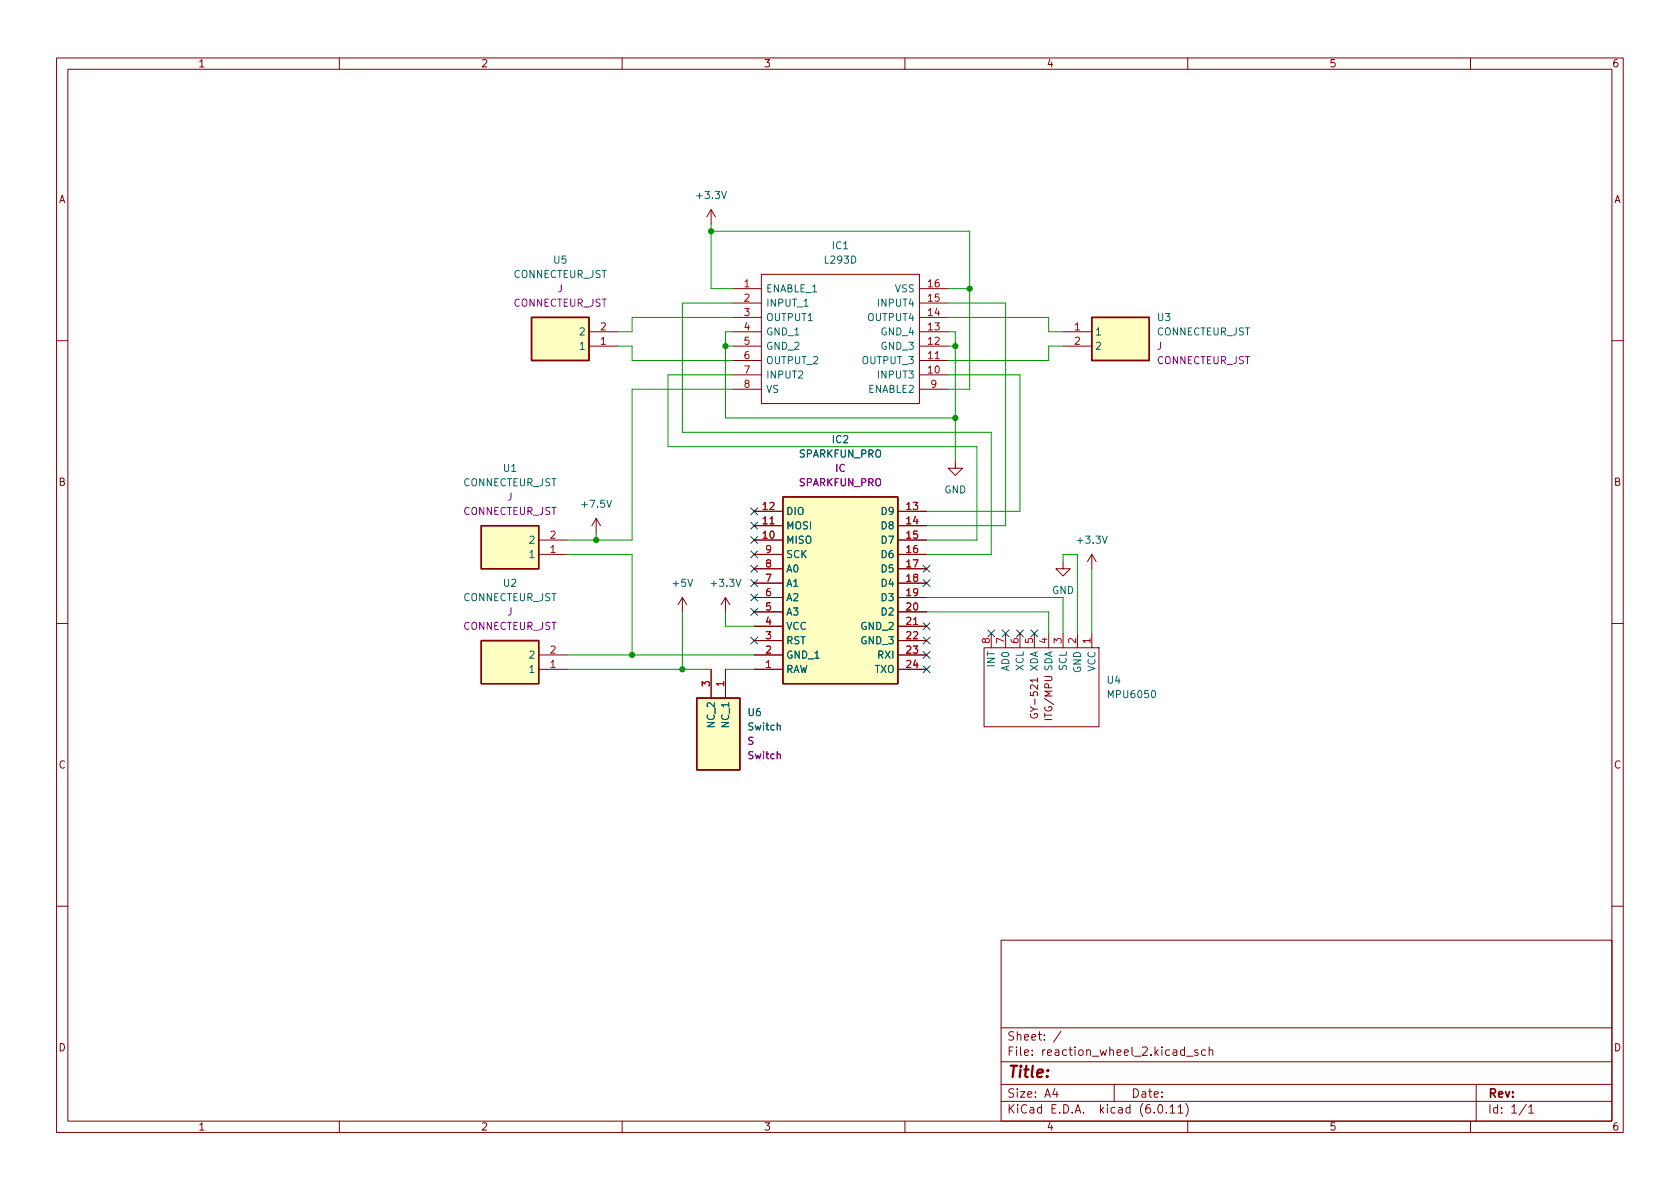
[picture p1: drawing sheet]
<svg xmlns="http://www.w3.org/2000/svg" width="297mm" height="210mm" viewBox="0 0 297 210" stroke-linecap="round" stroke-linejoin="round" font-family="sans-serif">
<g fill="none" stroke="#840000" stroke-width=".18">
<path d="M10 10.2h277v190.1h-277zM12 12.2h273v186.1h-273zM60 10.2v2M110 10.2v2M160 10.2v2M210 10.2v2M260 10.2v2M125.7 37.1l-.7 1.2M125.7 37.1v2.5M125.7 37.1l.8 1.2M104.1 58.7h5.1M129.5 58.7h5.1"/>
<path d="M129.5 51h5.1M129.5 56.1h5.1M129.5 53.6h5.1M134.6 48.5h28v22.9h-28zM162.6 58.7h5M162.6 51h5M162.6 56.1h5M162.6 53.6h5M188 58.7h5M10 60.2h2M104.1 61.2h5.1M129.5 61.2h5.1"/>
<path d="M129.5 66.3h5.1M129.5 63.7h5.1M129.5 68.8h5.1M162.6 61.2h5M162.6 66.3h5M162.6 63.7h5M162.6 68.8h5M188 61.2h5M285 60.2h2M95.2 95.5h5.1M95.2 98h5.1M105.4 91.7l-.8 1.3"/>
<path d="M105.4 91.7v2.5M105.4 91.7l.8 1.3M133.3 95.5h5.1M133.3 93h5.1M133.3 90.4h5.1M133.3 98h5.1M158.7 95.5h5.1M158.7 93h5.1M158.7 90.4h5.1M158.7 98h5.1M168.9 81.5v1.3h1.3l-1.3 1.3-1.3-1.3h1.3M188 99.3v1.3h1.2l-1.2 1.2-1.3-1.2h1.3"/>
<path d="M193 98l-.7 1.3M193 98v2.6M193 98l.8 1.3M10 110.2h2M95.2 118.4h5.1M95.2 115.8h5.1M120.6 105.7l-.7 1.2M120.6 105.7v2.5M120.6 105.7l.8 1.2M125.7 118.4v5M128.3 105.7l-.8 1.2M128.3 105.7v2.5"/>
<path d="M128.3 118.4v5M128.3 105.7l.7 1.2M133.3 118.4h5.1M133.3 115.8h5.1M133.3 100.6h5.1M133.3 103.1h5.1M133.3 105.7h5.1M133.3 108.2h5.1M133.3 110.7h5.1M133.3 113.3h5.1M158.7 118.4h5.1M158.7 115.8h5.1"/>
<path d="M158.7 100.6h5.1M158.7 103.1h5.1M158.7 105.7h5.1M158.7 108.2h5.1M158.7 110.7h5.1M158.7 113.3h5.1M174 114.5h20.3v14h-20.3zM175.3 112v2.5M177.8 112v2.5M180.3 112v2.5M182.9 112v2.5M183.5 119.9v.7"/>
<path d="M184.7 119.6h1.1l.2 .3-.1 .3-.1 .2h-1.1M185.4 112v2.5M188 112v2.5M190.5 112v2.5M193 112v2.5M285 110.2h2M183.5 120.3h-1.3l.3 .3M10 160.2h2M177 166.3h108v32h-108zM285 160.2h2M60 198.3v2M110 198.3v2"/>
<path d="M160 198.3v2M177 194.8h108M177 191.8h108M177 187.8h108M177 181.8h108M182.5 186.5v.1M182.5 185.7v.1M184.6 183.8v.1M184.6 183v.1M187.6 182.4l-1.3 1.9M197 191.8v3M209.6 195.1a1.72 1.72 0 0 1 0 2.3"/>
<path d="M210 198.3v2M211.8 185.7l-.4-.1-.2 .2 .1 .3 .5 .1v.4h-.6M213.1 185.7l-.4-.1-.3 .3v.4l.2 .3h.5M213.8 185.8l.2-.2 .4 .1v.9M213.8 185.1v1.5M260 198.3v2M261 191.8v6.5M270.3 195.8l.4-.5v1.5M270.3 196.8h.9"/>
</g>
<g fill="#ffffc2" stroke="#ffffc2" stroke-width=".18">
<path d="M85.1 113.3h10.1v7.6h-10.1z"/>
<path d="M94 56.1h10.1v7.6h-10.1z"/>
<path d="M138.4 87.9h20.3v33h-20.3z"/>
<path d="M193 56.1h10.2v7.6h-10.2z"/>
<path d="M123.2 123.4h7.6v12.7h-7.6z"/>
<path d="M85.1 93h10.1v7.6h-10.1z"/>
</g>
<path d="M94 56.1h10.1v7.6h-10.1zM193 56.1h10.2v7.6h-10.2zM85.1 93h10.1v7.6h-10.1zM138.4 87.9h20.3v33h-20.3zM85.1 113.3h10.1v7.6h-10.1zM123.2 123.4h7.6v12.7h-7.6z" fill="none" stroke="#840000" stroke-width=".25"/>
<path d="M165.3 63.4h.8M136.1 92.6h.8M161.5 110.4h.8" fill="none" stroke="#a90000" stroke-width=".18"/>
<path d="M127.6 33.8l.4 1.3 .5-1.3M150.6 45.3a.64 .64 0 0 1 .7 .6 .64 .64 0 0 1-.7 .6zM107.3 88.5l.4 1.2 .4-1.2M194.9 94.8l.4 1.3 .5-1.3M121.6 102.4l.4 1.3 .5-1.3M130.1 102.4l.5 1.3 .4-1.3M137.4 128.4l.2-.2 .3 .1 .1 .8M203.7 122.2l.2-.1a.68 .68 0 0 1 .4 .6 .68 .68 0 0 1-.4 .7l-.2-.1-.1-.4z" fill="none" stroke="#006464" stroke-width=".18"/>
<path d="M137.4 133.4l.2-.1 .3 .1 .1 .8" fill="none" stroke="#840084" stroke-width=".18"/>
<g fill="none" stroke="#009600" stroke-width=".18">
<path d="M125.7 39.6v11.4h3.8M125.7 40.9h45.7v27.9h-3.8M129.5 56.1h-17.7v2.6h-2.6M129.5 58.7h-1.2v15.2h40.6M129.5 53.6h-8.9v22.8h54.7v21.6h-11.5M167.6 56.1h17.8v2.6h2.6M167.6 58.7h1.3v22.8M167.6 53.6h10.2v39.4h-14M167.6 51h3.8M109.2 61.2h2.6v2.5h17.7M128.3 61.2h1.2M129.5 68.8h-17.7v26.7h-11.5"/>
<path d="M129.5 66.3h-11.4v12.7h54.6v16.5h-8.9M167.6 61.2h1.3M167.6 66.3h12.7v24.1h-16.5M188 61.2h-2.6v2.5h-17.8M100.3 98h11.5v17.8M105.4 94.2v1.3M188 99.3v-1.3h2.5v14M100.3 118.4h25.4M100.3 115.8h33M120.6 108.2v10.2M128.3 118.4h5M128.3 108.2v2.5h5"/>
<path d="M163.8 108.2h21.6v3.8M163.8 105.7h24.2v6.3M193 100.6v11.4"/>
</g>
<g fill="none" stroke="#000084" stroke-width=".18">
<path d="M132.7 92.3l1.3 1.3M132.7 94.9l1.3 1.2M132.7 89.8l1.3 1.2M132.7 100l1.3 1.2M132.7 97.4l1.3 1.2M134 92.3l-1.3 1.3M134 94.9l-1.3 1.2M134 89.8l-1.3 1.2M134 100l-1.3 1.2M134 97.4l-1.3 1.2M163.2 100l1.2 1.2M164.4 100l-1.2 1.2"/>
<path d="M132.7 102.5l1.3 1.2M132.7 112.7l1.3 1.2M132.7 107.6l1.3 1.2M132.7 105l1.3 1.3M134 102.5l-1.3 1.2M134 112.7l-1.3 1.2M134 107.6l-1.3 1.2M134 105l-1.3 1.3M163.2 102.5l1.2 1.2M163.2 112.7l1.2 1.2M163.2 115.2l1.2 1.2M163.2 110.1l1.2 1.2"/>
<path d="M163.2 117.7l1.2 1.3M164.4 102.5l-1.2 1.2M164.4 112.7l-1.2 1.2M164.4 115.2l-1.2 1.2M164.4 110.1l-1.2 1.2M164.4 117.7l-1.2 1.3M174.7 111.4l1.2 1.2M175.9 111.4l-1.2 1.2M177.2 111.4l1.2 1.2M178.4 111.4l-1.2 1.2M179.7 111.4l1.2 1.2M180.9 111.4l-1.2 1.2"/>
<path d="M182.3 111.4l1.2 1.2M183.5 111.4l-1.2 1.2"/>
</g>
<g fill="#009600" stroke="#009600" stroke-width=".18">
<circle cx="168.9" cy="73.9" r=".46"/>
<circle cx="168.9" cy="61.2" r=".46"/>
<circle cx="128.3" cy="61.2" r=".46"/>
<circle cx="171.4" cy="51" r=".46"/>
<circle cx="125.7" cy="40.9" r=".46"/>
<circle cx="111.8" cy="115.8" r=".46"/>
<circle cx="120.6" cy="118.4" r=".46"/>
<circle cx="105.4" cy="95.5" r=".46"/>
</g>
<text font-size="2.8" fill="#840000" x="178" y="191.2">Title:</text>
<g font-size="2.1" fill="#840000">
<text x="178" y="184.5">Sheet:</text>
<text x="178" y="187.2">File:</text>
<text x="184.4" y="187.2">reaction_wheel_2.kicad_sch</text>
<text x="178" y="197.4">KiCad</text>
<text x="178" y="194.6">Size:</text>
<text x="184.7" y="194.6">A4</text>
<text x="185.7" y="197.4">E.D.A.</text>
<text x="194.6" y="197.4">kicad</text>
<text x="200" y="194.6">Date:</text>
<text x="201.8" y="197.4">(6.0.11)</text>
<text x="263" y="194.6">Rev:</text>
<text x="263" y="197.4">Id:</text>
<text x="267.1" y="197.4">1/1</text>
</g>
<g font-size="1.8" fill="#840000">
<text x="35" y="12.3">1</text>
<text x="85" y="12.3">2</text>
<text x="135" y="12.3">3</text>
<text x="185" y="12.3">4</text>
<text x="235" y="12.3">5</text>
<text x="285" y="12.3">6</text>
<text x="10.4" y="36.3">A</text>
<text x="285.4" y="36.3">A</text>
<text x="10.3" y="86.3">B</text>
<text x="285.3" y="86.3">B</text>
<text x="183.9" y="127.3" transform="rotate(-90 183.9 127.3)">GY-521</text>
<text x="186.4" y="127.6" transform="rotate(-90 186.4 127.6)">ITG/MPU</text>
<text x="10.3" y="136.3">C</text>
<text x="285.3" y="136.3">C</text>
<text x="10.3" y="186.3">D</text>
<text x="285.3" y="186.3">D</text>
<text x="35" y="200.3">1</text>
<text x="85" y="200.3">2</text>
<text x="135" y="200.3">3</text>
<text x="185" y="200.3">4</text>
<text x="235" y="200.3">5</text>
<text x="285" y="200.3">6</text>
</g>
<g font-size="1.8" fill="#006464">
<text x="122.8" y="35.6">+3.3V</text>
<text x="97.7" y="47">U5</text>
<text x="145.6" y="47">L293D</text>
<text x="147" y="44.5">IC1</text>
<text x="90.7" y="49.5">CONNECTEUR_JST</text>
<text x="135.4" y="52.1">ENABLE_1</text>
<text x="158.1" y="52.1">VSS</text>
<text x="102.3" y="59.7">2</text>
<text x="135.4" y="54.6">INPUT_1</text>
<text x="135.4" y="57.2">OUTPUT1</text>
<text x="135.4" y="59.7">GND_1</text>
<text x="153.2" y="57.2">OUTPUT4</text>
<text x="154.9" y="54.6">INPUT4</text>
<text x="155.6" y="59.7">GND_4</text>
<text x="193.5" y="59.7">1</text>
<text x="204.5" y="57.2">U3</text>
<text x="204.5" y="59.7">CONNECTEUR_JST</text>
<text x="102.3" y="62.2">1</text>
<text x="135.4" y="62.2">GND_2</text>
<text x="135.4" y="64.8">OUTPUT_2</text>
<text x="152.3" y="64.8">OUTPUT_3</text>
<text x="155.6" y="62.2">GND_3</text>
<text x="193.5" y="62.2">2</text>
<text x="135.4" y="67.3">INPUT2</text>
<text x="135.4" y="69.9">VS</text>
<text x="153.4" y="69.9">ENABLE2</text>
<text x="154.9" y="67.3">INPUT3</text>
<text x="88.8" y="83.8">U1</text>
<text x="141.2" y="81.3">SPARKFUN_PRO</text>
<text x="147" y="78.7">IC2</text>
<text x="81.8" y="86.4">CONNECTEUR_JST</text>
<text x="166.9" y="87.6">GND</text>
<text x="102.5" y="90.2">+7.5V</text>
<text x="138.9" y="94">MOSI</text>
<text x="138.9" y="91.4">DIO</text>
<text x="155.6" y="91.4">D9</text>
<text x="155.6" y="94">D8</text>
<text x="93.4" y="99.1">1</text>
<text x="93.4" y="96.5">2</text>
<text x="138.9" y="96.5">MISO</text>
<text x="138.9" y="101.6">A0</text>
<text x="138.9" y="99.1">SCK</text>
<text x="155.6" y="96.5">D7</text>
<text x="155.6" y="99.1">D6</text>
<text x="155.6" y="101.6">D5</text>
<text x="190.1" y="96.5">+3.3V</text>
<text x="81.8" y="106.7">CONNECTEUR_JST</text>
<text x="88.8" y="104.1">U2</text>
<text x="118.6" y="104.1">+5V</text>
<text x="125.4" y="104.1">+3.3V</text>
<text x="138.9" y="106.7">A2</text>
<text x="138.9" y="104.1">A1</text>
<text x="155.6" y="104.1">D4</text>
<text x="155.6" y="106.7">D3</text>
<text x="185.9" y="105.4">GND</text>
<text x="138.9" y="111.8">VCC</text>
<text x="138.9" y="109.2">A3</text>
<text x="152" y="111.8">GND_2</text>
<text x="155.6" y="109.2">D2</text>
<text x="93.4" y="119.4">1</text>
<text x="93.4" y="116.8">2</text>
<text x="138.9" y="119.4">RAW</text>
<text x="138.9" y="116.8">GND_1</text>
<text x="138.9" y="114.3">RST</text>
<text x="152" y="114.3">GND_3</text>
<text x="154.6" y="119.4">TXO</text>
<text x="155" y="116.8">RXI</text>
<text x="176.3" y="118.1" transform="rotate(-90 176.3 118.1)">INT</text>
<text x="178.8" y="118.8" transform="rotate(-90 178.8 118.8)">AD0</text>
<text x="181.4" y="118.7" transform="rotate(-90 181.4 118.7)">XCL</text>
<text x="183.9" y="118.8" transform="rotate(-90 183.9 118.8)">XDA</text>
<text x="186.4" y="118.8" transform="rotate(-90 186.4 118.8)">SDA</text>
<text x="189" y="118.7" transform="rotate(-90 189 118.7)">SCL</text>
<text x="191.5" y="119.1" transform="rotate(-90 191.5 119.1)">GND</text>
<text x="194.1" y="118.8" transform="rotate(-90 194.1 118.8)">VCC</text>
<text x="195.6" y="121.3">U4</text>
<text x="195.6" y="123.8">MPU6050</text>
<text x="126.8" y="128.9" transform="rotate(-90 126.8 128.9)">NC_2</text>
<text x="129.3" y="128.9" transform="rotate(-90 129.3 128.9)">NC_1</text>
<text x="132.1" y="127">U6</text>
<text x="132.1" y="129.5">Switch</text>
</g>
<g font-size="1.8" fill="#840084">
<text x="98.5" y="52.1">J</text>
<text x="90.7" y="54.6">CONNECTEUR_JST</text>
<text x="204.5" y="62.2">J</text>
<text x="204.5" y="64.8">CONNECTEUR_JST</text>
<text x="147.6" y="83.8">IC</text>
<text x="89.6" y="88.9">J</text>
<text x="141.2" y="86.4">SPARKFUN_PRO</text>
<text x="81.8" y="91.4">CONNECTEUR_JST</text>
<text x="81.8" y="111.8">CONNECTEUR_JST</text>
<text x="89.6" y="109.2">J</text>
<text x="132.1" y="132.1">S</text>
<text x="132.1" y="134.6">Switch</text>
</g>
<g font-size="1.8" fill="#a90000">
<text x="131.4" y="50.8">1</text>
<text x="131.4" y="53.3">2</text>
<text x="163.8" y="53.3">15</text>
<text x="163.8" y="50.8">16</text>
<text x="106" y="58.4">2</text>
<text x="131.4" y="55.9">3</text>
<text x="131.4" y="58.4">4</text>
<text x="163.8" y="58.4">13</text>
<text x="163.8" y="55.9">14</text>
<text x="189.8" y="58.4">1</text>
<text x="106" y="61">1</text>
<text x="131.4" y="61">5</text>
<text x="131.4" y="63.5">6</text>
<text x="163.8" y="63.5">11</text>
<text x="163.8" y="61">12</text>
<text x="189.8" y="61">2</text>
<text x="131.4" y="66">7</text>
<text x="131.4" y="68.6">8</text>
<text x="163.8" y="66">10</text>
<text x="164.4" y="68.6">9</text>
<text x="97.1" y="95.2">2</text>
<text x="134.6" y="95.2">10</text>
<text x="134.6" y="92.7">11</text>
<text x="134.6" y="90.2">12</text>
<text x="160" y="90.2">13</text>
<text x="160" y="92.7">14</text>
<text x="160" y="95.2">15</text>
<text x="97.1" y="97.8">1</text>
<text x="135.2" y="100.3">8</text>
<text x="135.2" y="97.8">9</text>
<text x="160" y="97.8">16</text>
<text x="160" y="100.3">17</text>
<text x="135.2" y="107.9">5</text>
<text x="135.2" y="105.4">6</text>
<text x="135.2" y="102.9">7</text>
<text x="160" y="102.9">18</text>
<text x="160" y="105.4">19</text>
<text x="160" y="107.9">20</text>
<text x="135.2" y="113">3</text>
<text x="135.2" y="110.5">4</text>
<text x="160" y="110.5">21</text>
<text x="160" y="113">22</text>
<text x="175" y="114" transform="rotate(-90 175 114)">8</text>
<text x="177.5" y="114" transform="rotate(-90 177.5 114)">7</text>
<text x="180.1" y="114" transform="rotate(-90 180.1 114)">6</text>
<text x="182.6" y="114" transform="rotate(-90 182.6 114)">5</text>
<text x="185.2" y="114" transform="rotate(-90 185.2 114)">4</text>
<text x="187.7" y="114" transform="rotate(-90 187.7 114)">3</text>
<text x="190.2" y="114" transform="rotate(-90 190.2 114)">2</text>
<text x="192.8" y="114" transform="rotate(-90 192.8 114)">1</text>
<text x="97.1" y="118.1">1</text>
<text x="97.1" y="115.6">2</text>
<text x="135.2" y="118.1">1</text>
<text x="135.2" y="115.6">2</text>
<text x="160" y="115.6">23</text>
<text x="160" y="118.1">24</text>
<text x="125.5" y="121.6" transform="rotate(-90 125.5 121.6)">3</text>
<text x="128" y="121.6" transform="rotate(-90 128 121.6)">1</text>
</g>
</svg>
